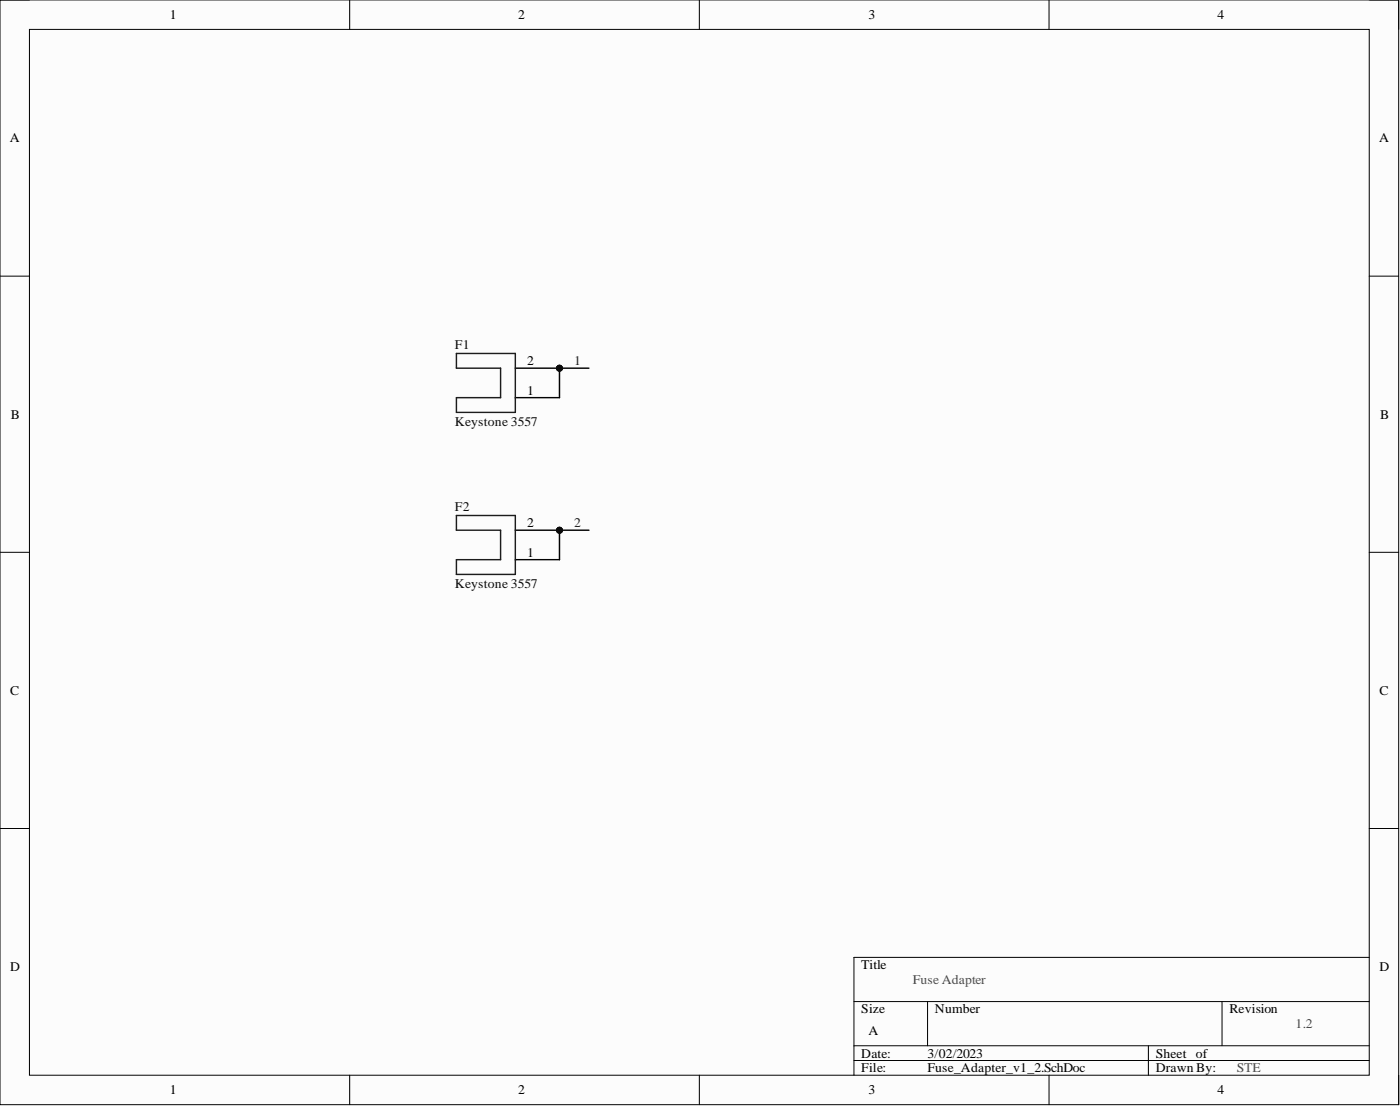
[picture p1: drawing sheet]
<svg xmlns="http://www.w3.org/2000/svg" width="241mm" height="190mm" viewBox="0 0 241 190" stroke-linecap="round" stroke-linejoin="round" font-family="sans-serif">
<path d="M0 0h241.1v190.3h-241.1z" fill-rule="evenodd" fill="#fcfcfc"/>
<path d="M0 0h241.1v190.3h-241.1z" fill="none" stroke="#000" stroke-width=".17"/>
<path d="M5.1 5.1h230.9v180.1h-230.9z" fill-rule="evenodd" fill="#fcfcfc"/>
<g fill="none" stroke="#000" stroke-width=".17">
<path d="M0 0h5.1M60.3 0v5.1M120.5 0v5.1M180.8 0v5.1M236 0h5.1v5.1M5.1 5.1h230.9v180.1h-230.9zM0 47.6h5.1M236 47.6h5.1M0 95.1h5.1M236 95.1h5.1M0 142.7h5.1M236 142.7h5.1"/>
<path d="M147.2 172.5h88.8M159.9 172.5v7.6M210.6 172.5v7.6M236 164.9h-88.8v20.3M60.3 185.2v5.1M120.5 185.2v5.1M147.2 180.1h88.8M147.2 182.7h88.8M180.8 185.2v5.1M197.9 180.1v5.1M241.1 185.2v5.1"/>
</g>
<circle cx="96.4" cy="63.4" r=".51" fill="#0e0e0e"/>
<circle cx="96.4" cy="63.4" r=".51" fill="none" stroke="#0e0e0e" stroke-width=".17"/>
<path d="M88.8 68.5h7.6M88.8 63.4h7.6" fill="none" stroke="#000" stroke-width=".25"/>
<circle cx="96.4" cy="63.4" r=".51" fill="#0e0e0e"/>
<circle cx="96.4" cy="63.4" r=".51" fill="none" stroke="#0e0e0e" stroke-width=".17"/>
<path d="M78.7 60.9h10.1v10.1h-10.1v-2.5h7.6v-5.1h-7.6z" fill="none" stroke="#1c1c1c" stroke-width=".25"/>
<circle cx="96.4" cy="91.3" r=".51" fill="#0e0e0e"/>
<circle cx="96.4" cy="91.3" r=".51" fill="none" stroke="#0e0e0e" stroke-width=".17"/>
<path d="M88.8 96.4h7.6M88.8 91.3h7.6" fill="none" stroke="#000" stroke-width=".25"/>
<circle cx="96.4" cy="91.3" r=".51" fill="#0e0e0e"/>
<circle cx="96.4" cy="91.3" r=".51" fill="none" stroke="#0e0e0e" stroke-width=".17"/>
<path d="M78.7 88.8h10.1v10.1h-10.1v-2.5h7.6v-5.1h-7.6z" fill="none" stroke="#1c1c1c" stroke-width=".25"/>
<path d="M101.5 63.4h-5.1v5.1" fill="none" stroke="#000" stroke-width=".25"/>
<circle cx="96.4" cy="63.4" r=".51" fill="#0e0e0e"/>
<circle cx="96.4" cy="63.4" r=".51" fill="none" stroke="#0e0e0e" stroke-width=".17"/>
<path d="M101.5 91.3h-5.1v5.1" fill="none" stroke="#000" stroke-width=".25"/>
<circle cx="96.4" cy="91.3" r=".51" fill="#0e0e0e"/>
<circle cx="96.4" cy="91.3" r=".51" fill="none" stroke="#0e0e0e" stroke-width=".17"/>
<g font-size="2.3">
<text x="29.3" y="3.3">1</text>
<text x="89.3" y="3.3">2</text>
<text x="149.7" y="3.3">3</text>
<text x="209.9" y="3.3">4</text>
<text x="1.7" y="24.5">A</text>
<text x="237.7" y="24.5">A</text>
<text x="90.8" y="62.9">2</text>
<text x="90.8" y="68">1</text>
<text x="1.9" y="72.1">B</text>
<text x="237.9" y="72.1">B</text>
<text x="90.8" y="95.9">1</text>
<text x="90.8" y="90.8">2</text>
<text x="1.8" y="119.7">C</text>
<text x="237.8" y="119.7">C</text>
<text x="1.8" y="167.3">D</text>
<text x="148.5" y="166.9">Title</text>
<text x="237.8" y="167.3">D</text>
<text x="148.5" y="174.5">Size</text>
<text x="149.7" y="178.3">A</text>
<text x="161.1" y="174.5">Number</text>
<text x="211.9" y="174.5">Revision</text>
<text x="148.5" y="182.2">Date:</text>
<text x="148.5" y="184.7">File:</text>
<text x="159.9" y="182.2">3/02/2023</text>
<text x="159.9" y="184.7">Fuse_Adapter_v1_2.SchDoc</text>
<text x="199.2" y="182.2">Sheet of</text>
<text x="199.2" y="184.7">Drawn By:</text>
<text x="29.3" y="188.5">1</text>
<text x="89.3" y="188.5">2</text>
<text x="149.7" y="188.5">3</text>
<text x="209.9" y="188.5">4</text>
</g>
<g font-size="2.3" fill="#0e0e0e">
<text x="78.4" y="60.1">F1</text>
<text x="78.4" y="73.3">Keystone 3557</text>
<text x="78.4" y="88">F2</text>
<text x="78.4" y="101.2">Keystone 3557</text>
</g>
<g font-size="2.3" fill="#262626">
<text x="99" y="62.9">1</text>
<text x="99" y="90.8">2</text>
</g>
<g font-size="2.3" fill="#4c4c4c">
<text x="157.3" y="169.5">Fuse Adapter</text>
<text x="223.3" y="177.1">1.2</text>
<text x="213.2" y="184.7">STE</text>
</g>
</svg>
